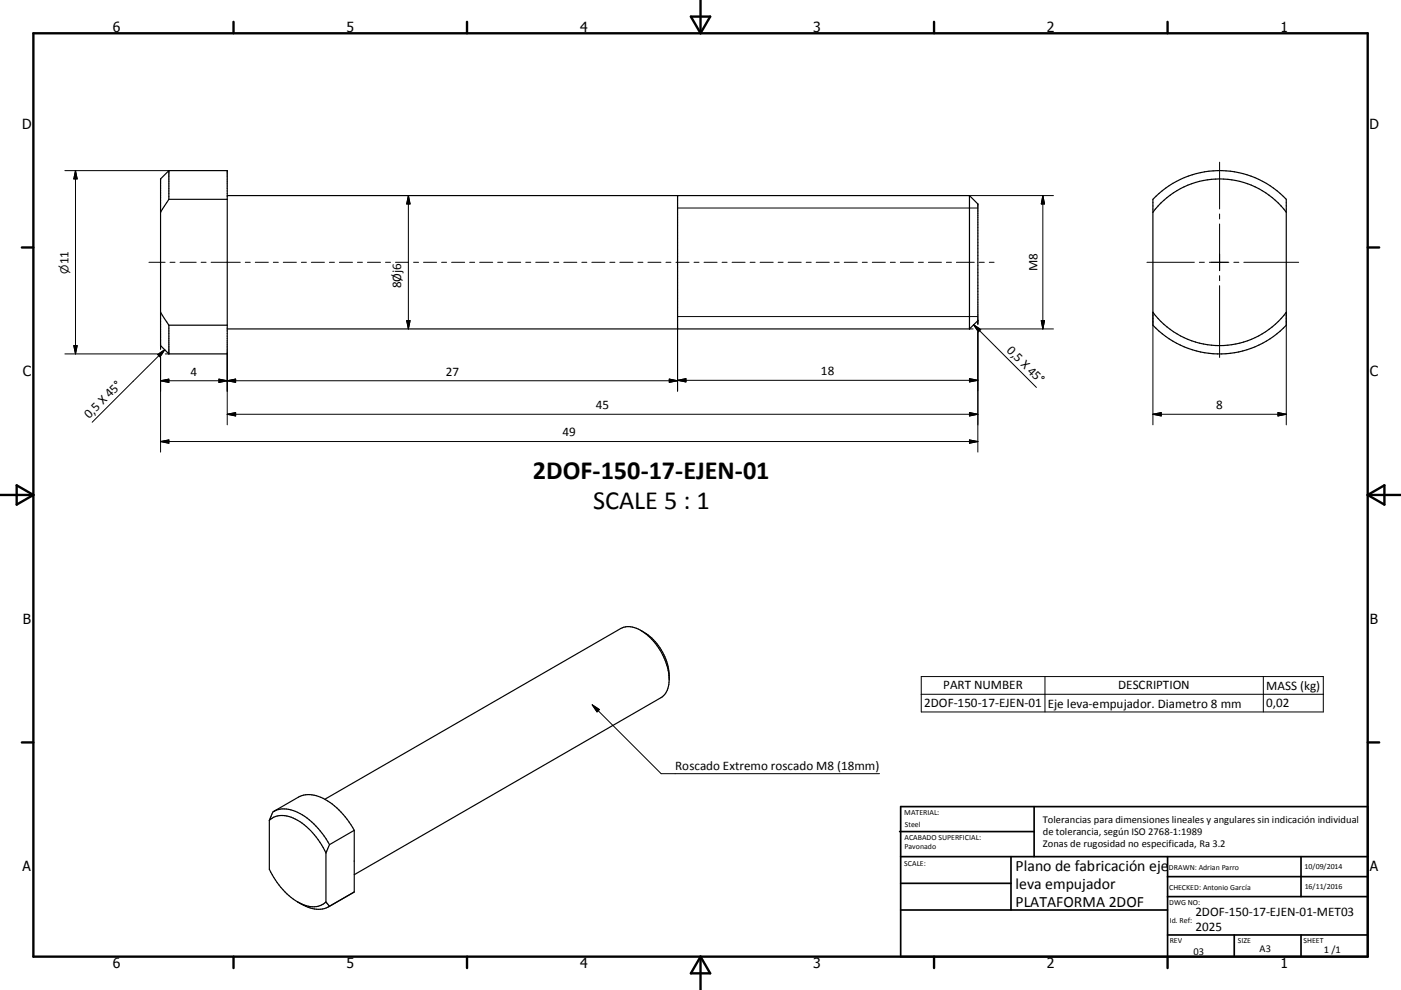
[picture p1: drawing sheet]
<svg xmlns="http://www.w3.org/2000/svg" width="420mm" height="297mm" viewBox="0 0 420 297" stroke-linecap="round" stroke-linejoin="round" font-family="sans-serif">
<g fill="none" stroke="#000" stroke-width=".36">
<path d="M50.6 59.8l-2.5 3.9M50.6 51.2l-2.5 2.5v50l2.5 2.5M50.6 51.2h17.5v55h-17.5M50.6 59.8h17.5M50.6 51.2v8.6M68.1 58.7h222.6M203.1 58.7v40M290.7 58.7v40M290.7 58.7l2.5 2.5v35l-2.5 2.5M345.7 59.8a27.5 27.5 0 0 1 39.9 0v37.8a27.5 27.5 0 0 1-39.9 0zM345.7 63.7a25 25 0 0 1 39.9 0M48.1 93.7l2.5 3.9"/>
<path d="M50.6 97.6h17.5M50.6 97.6v8.6M68.1 98.7h222.6M345.7 93.7a25 25 0 0 0 39.9 0M192.1 189.2a16.2 16.2 0 0 1 8.5 14.6M97.4 239.8l88.7-51.2a7 7 0 0 1 7.6 1.7 18.4 18.4 0 0 1 6.8 15 5.5 5.5 0 0 1-2.4 4l-91.9 53.1M80.8 246.1v14.7a22.7 22.7 0 0 0 8.4 9.8M80.8 246.1l1-2.5 7.7-4.4a8.9 8.9 0 0 1 9.4 1.5 24.9 24.9 0 0 1 7.3 8.4M80.8 246.1a6.8 6.8 0 0 1 8.4 0 22.3 22.3 0 0 1 8.5 9.8M82.3 243.3a9.1 9.1 0 0 1 9 1.6 25.1 25.1 0 0 1 7.5 8.5M97.7 255.9v14.7M98.8 253.4l-1.1 2.5"/>
<path d="M106.2 249.1v18.5M106.2 249.1l-7.4 4.3M89.2 270.6a6.9 6.9 0 0 0 8.5 0M106.2 267.6l-7.4 4.3-1.1-1.3M106.2 267.6l-7.9 4.6a8.3 8.3 0 0 1-8-1l-1.1-.6"/>
</g>
<g fill="none" stroke="#000" stroke-width=".3">
<path d="M19.5 51.2h31.1M22.6 51.2v55M22.6 51.2l.5 2.5h-1zM122.4 58.7l.5 2.5h-1zM122.4 58.7v40M290.7 58.7h25.1M312.7 58.7v40M312.7 58.7l.5 2.5h-1zM365.6 48.7v14M44.7 78.7h4.8M51 78.7h1.5M54 78.7h4.8"/>
<path d="M60.3 78.7h1.5M63.3 78.7h8.7M73.5 78.7h1.5M76.5 78.7h3.9M81.9 78.7h1.5M84.9 78.7h4M90.4 78.7h1.5M93.4 78.7h3.9M98.8 78.7h1.5M101.8 78.7h3.9M107.2 78.7h1.5M110.2 78.7h3.9"/>
<path d="M115.6 78.7h1.5M118.6 78.7h3.9M124 78.7h1.5M127 78.7h3.9M132.4 78.7h1.5M135.4 78.7h3.9M140.8 78.7h1.5M143.8 78.7h3.9M149.2 78.7h1.5M152.2 78.7h3.9M157.6 78.7h1.5M160.6 78.7h3.9"/>
<path d="M166 78.7h1.5M169 78.7h3.9M174.4 78.7h1.5M177.4 78.7h3.9M182.8 78.7h1.5M185.8 78.7h4M191.3 78.7h1.5M194.3 78.7h3.9M199.7 78.7h1.5M202.7 78.7h3.9M203.1 62.4h90.1M208.1 78.7h1.5"/>
<path d="M211.1 78.7h3.9M216.5 78.7h1.5M219.5 78.7h3.9M224.9 78.7h1.5M227.9 78.7h3.9M233.3 78.7h1.5M236.3 78.7h3.9M241.7 78.7h1.5M244.7 78.7h3.9M250.1 78.7h1.5M253.1 78.7h3.9M258.5 78.7h1.5"/>
<path d="M261.5 78.7h3.9M266.9 78.7h1.5M269.9 78.7h3.9M275.3 78.7h1.5M278.3 78.7h3.9M283.7 78.7h1.5M286.7 78.7h5.4M293.6 78.7h1.5M296.6 78.7h1.4M343.9 78.7h14.2M359.6 78.7h1.5M362.6 78.7h5.8"/>
<path d="M365.6 64.2v1.5M365.6 67.2v14M369.9 78.7h1.5M372.9 78.7h16.4M121.9 96.2h1l-.5 2.5zM203.1 95h90.1M203.1 98.7v18.7M290.7 98.7h1M291.9 97.4l18.8 18.8M291.9 97.4l2.1 1.4-.7 .7zM293.2 96.2v1.1M293.2 99.6v36"/>
<path d="M294.1 98.7h21.7M312.2 96.2h1l-.5 2.5zM345.7 93.7v33.8M365.6 82.7v1.5M365.6 85.7v21.5M385.6 93.7v33.8M19.5 106.2h27.7M22.1 103.7h1l-.5 2.5zM47.3 106.4l2.1-1.5-1.4 2.2zM48.1 114.2h155M48.1 114.2l2.5-.5v1zM48.1 103.7v1.1"/>
<path d="M48.1 107.1v28.5M49.4 104.9l-21.8 21.8M49.6 106.2h1M65.6 113.7l2.5 .5-2.5 .5zM68.1 106.2v21.3M68.1 114.2l2.5-.5v1zM200.7 113.7l2.4 .5-2.4 .5zM203.1 114.1h90.1M203.1 114.1l2.6-.5v1zM290.7 113.6l2.5 .5-2.5 .5zM48.1 132.5l2.5-.5v1zM48.1 132.5h245.1"/>
<path d="M68.1 124.3l2.5-.5v1zM68.1 124.3h225.1M290.7 123.8l2.5 .5-2.5 .5zM290.7 132l2.5 .5-2.5 .5zM345.7 124.3h39.9M345.7 124.3l2.4-.5v1zM383.1 123.8l2.5 .5-2.5 .5zM177.6 211.5l20.6 20.6h65.5M177.6 211.5l2.1 1.4-.7 .7zM276.2 203h120.5v10.6h-120.5zM276.2 208.3h120.5M313.3 203v10.6"/>
<path d="M378.8 203v10.6"/>
</g>
<g fill="none" stroke="#000" stroke-width=".71">
<path d="M10 10h400v277h-400zM70 6.6v3.4M140 6.6v3.4M207.1 5h5.8l-2.9 5zM210 0v10M280 6.6v3.4M350 6.6v3.4M6.6 74.2h3.4M410 74.2h3.5M0 148.5h10M5 145.6l5 2.9-5 2.9zM410 148.5h10.1"/>
<path d="M410 148.5l5.1-2.9v5.8zM6.6 222.7h3.4M410 222.7h3.5M70 287v3.4M140 287v3.4M210 287v10M210 287l2.9 5h-5.8zM280 287v3.4M350 287v3.4"/>
</g>
<g fill="none" stroke="#000" stroke-width=".51">
<path d="M269.7 249.5h40.3M270 242h140v45h-140zM270 257h140M303.1 257v16M310 242v15M350 257v30M390.1 257v12M270 265h33.1M270 273h80M350 269h60M350 263h60M350 280.5h60"/>
<path d="M370 280.5v6.5M390.1 280.5v6.5"/>
</g>
<g fill="#000" stroke="#000" stroke-width=".3">
<path d="M22.6 51.2l.5 2.5h-1zM122.4 58.7l.5 2.5h-1zM312.7 58.7l.5 2.5h-1zM121.9 96.2h1l-.5 2.5zM291.9 97.4l2.1 1.4-.7 .7zM312.2 96.2h1l-.5 2.5zM22.1 103.7h1l-.5 2.5zM47.3 106.4l2.1-1.5-1.4 2.2zM48.1 114.2l2.5-.5v1zM65.6 113.7l2.5 .5-2.5 .5zM68.1 114.2l2.5-.5v1zM200.7 113.7l2.4 .5-2.4 .5z"/>
<path d="M203.1 114.1l2.6-.5v1zM290.7 113.6l2.5 .5-2.5 .5zM48.1 132.5l2.5-.5v1zM68.1 124.3l2.5-.5v1zM290.7 132l2.5 .5-2.5 .5zM290.7 123.8l2.5 .5-2.5 .5zM345.7 124.3l2.4-.5v1zM383.1 123.8l2.5 .5-2.5 .5zM177.6 211.5l2.1 1.4-.7 .7z"/>
</g>
<g font-size="7.9">
<text x="159.8" y="143.8">2DOF-150-17-EJEN-01</text>
<text x="177.8" y="152.7">SCALE 5 : 1</text>
</g>
<g font-size="4.7">
<text x="304.5" y="261.2">Plano de fabricación eje</text>
<text x="304.5" y="266.6">leva empujador</text>
<text x="304.5" y="272">PLATAFORMA 2DOF</text>
</g>
<g font-size="4.2">
<text x="33.9" y="9.6">6</text>
<text x="103.9" y="9.6">5</text>
<text x="173.9" y="9.6">4</text>
<text x="243.8" y="9.6">3</text>
<text x="313.9" y="9.6">2</text>
<text x="383.9" y="9.6">1</text>
<text x="6.7" y="38.7">D</text>
<text x="410.5" y="38.7">D</text>
<text x="6.9" y="112.9">C</text>
<text x="410.7" y="112.9">C</text>
<text x="6.9" y="187.1">B</text>
<text x="410.7" y="187.1">B</text>
<text x="6.8" y="261.4">A</text>
<text x="410.7" y="261.4">A</text>
<text x="33.9" y="290.4">6</text>
<text x="103.9" y="290.4">5</text>
<text x="173.9" y="290.4">4</text>
<text x="243.8" y="290.4">3</text>
<text x="313.9" y="290.4">2</text>
<text x="383.9" y="290.4">1</text>
</g>
<g font-size="3.9">
<text x="20.5" y="79.2" transform="rotate(-90 20.5 79.2)">11</text>
<text x="311.1" y="81.4" transform="rotate(-90 311.1 81.4)">M8</text>
<text x="120.2" y="86.4" transform="rotate(-90 120.2 86.4)">8Øj6</text>
<text x="301.7" y="105.3" transform="rotate(45 301.7 105.3)">0,5 X 45°</text>
<text x="57.1" y="112.7">4</text>
<text x="133.7" y="112.7">27</text>
<text x="246.1" y="112.5">18</text>
<text x="26.8" y="125.7" transform="rotate(-45 26.8 125.7)">0,5 X 45°</text>
<text x="178.6" y="122.8">45</text>
<text x="364.7" y="122.8">8</text>
<text x="168.7" y="130.9">49</text>
<text x="282.8" y="206.8">PART NUMBER</text>
<text x="335.3" y="206.8">DESCRIPTION</text>
<text x="379.6" y="207">MASS (kg)</text>
<text x="277.1" y="212.2">2DOF-150-17-EJEN-01</text>
<text x="314.2" y="212.3">Eje leva-empujador. Diametro 8 mm</text>
<text x="379.6" y="212.2">0,02</text>
<text x="202.4" y="231.1">Roscado Extremo roscado M8 (18mm)</text>
<text x="358.4" y="274.9">2DOF-150-17-EJEN-01-MET03</text>
<text x="358.4" y="279.4">2025</text>
</g>
<text font-size="3.3" x="20.5" y="82.1" transform="rotate(-90 20.5 82.1)">⌀</text>
<g font-size="3.1">
<text x="312.7" y="246.8">Tolerancias para dimensiones lineales y angulares sin indicación individual</text>
<text x="312.7" y="250.4">de tolerancia, según ISO 2768-1:1989</text>
<text x="312.7" y="254">Zonas de rugosidad no especificada, Ra 3.2</text>
<text x="357.8" y="286.5">03</text>
<text x="377.6" y="285.6">A3</text>
<text x="396.9" y="285.9">1 /1</text>
</g>
<g font-size="2.4">
<text x="271.1" y="244.4">MATERIAL:</text>
<text x="271.2" y="252">ACABADO SUPERFICIAL:</text>
<text x="271.3" y="248">Steel</text>
<text x="271.2" y="254.7">Pavonado</text>
<text x="271.1" y="259.7">SCALE:</text>
<text x="350.4" y="260.9">DRAWN: Adrian Parro</text>
<text x="391.1" y="260.6">10/09/2014</text>
<text x="350.5" y="267">CHECKED: Antonio García</text>
<text x="391.2" y="266.7">16/11/2016</text>
<text x="350.5" y="271.4">DWG NO:</text>
<text x="350.7" y="276.9">Id. Ref:</text>
<text x="350.7" y="282.8">REV</text>
<text x="371.1" y="282.9">SIZE</text>
<text x="390.8" y="283">SHEET</text>
</g>
</svg>
